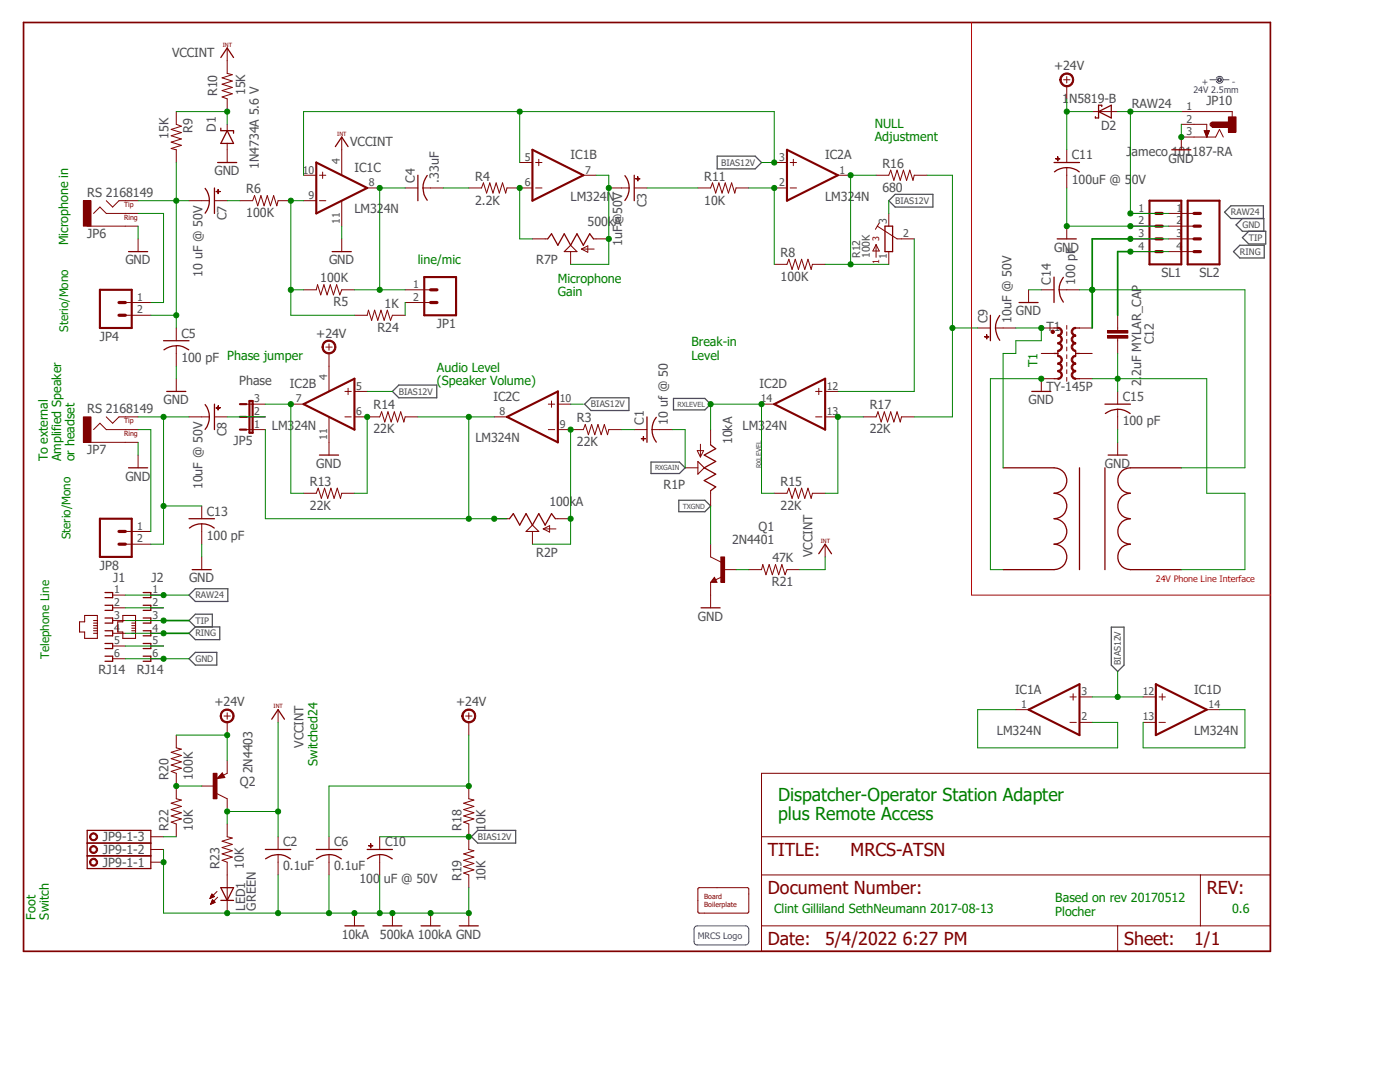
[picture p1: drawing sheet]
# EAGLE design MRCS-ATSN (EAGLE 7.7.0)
Dynamic/Electret Dispatcher/Operator board by Clint Gilliland

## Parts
BOARD1  BOARD69X100  BOARD69X160  [BOARD-DINRAIL-2.7IN-16CM]
C1  10 uf @ 50  CPOL-USE2-5  [E2-5]
C2  0.1uF  C-US025-030X050  [C025-030X050]
C3  1uF@50V  CPOL-USE2-5  [E2-5]
C4  .33uF  C-US050-050X075  [C050-050X075]
C5  100 pF  C-US050-025X075  [C050-025X075]
C6  0.1uF  C-US025-030X050  [C025-030X050]
C7  10 uF @ 50V  CPOL-USE2-5  [E2-5]
C8  10uF @ 50V  CPOL-USE2-5  [E2-5]
C9  10uF @ 50V  CPOL-USE2-5  [E2-5]
C10  100 uF @ 50V  CPOL-USE3.5-10  [E3.5-10]
C11  100uF @ 50V  CPOL-USE3.5-10  [E3.5-10]
C12  2.2uF MYLAR_CAP  C15/9  [C15B9]
C13  100 pF  C-US050-025X075  [C050-025X075]
C14  100 pF  C-US025-030X050  [C025-030X050]
C15  100 pF  C-US025-030X050  [C025-030X050]
CON1  Audio  CONNECTOR-M04LOCK  [1X04_LOCK]
CON2  Break-In  CONNECTOR-M04LOCK  [1X04_LOCK]
D1  1N4734A 5.6 V  DIODE-ZENERPTH  [DIODE-ZENER]
D2  1N5819-B  [DO41-7.6]
IC1  LM324N  [DIL14]
IC2  LM324N  [DIL14]
J1  RJ14  CONNECTOR-RJ25-43860-2-MOLEX  [RJ25-INVERTED]
J2  RJ14  CONNECTOR-RJ25-43860-2-MOLEX  [RJ25-INVERTED]
JP1  CONNECTOR-M021X02-LOCK  [1X02_LOCK]
JP4  CONNECTOR-M021X02-LOCK  [1X02_LOCK]
JP5  Phase  JUMPER-3PTH-LOCK  [1X03]
JP6  RS 2168149  CONNECTOR-AUDIO3.5MM-ADAMTECH  [AUDIO-JACK-3.5MM_STEREO]
JP7  RS 2168149  CONNECTOR-AUDIO3.5MM-ADAMTECH  [AUDIO-JACK-3.5MM_STEREO]
JP8  CONNECTOR-M021X02-LOCK  [1X02_LOCK]
JP9  CONNECTOR-M02508-LOCK  [MSTB2]
JP10  Jameco 101187-RA  CONNECTOR-DC-POWER-RA  [DCJ0202]
LED1  GREEN  LED3MM  [LED3MM]
POWER  24V 2.5mm  DOC-POWER_LABEL  [POWER_USAGE]
Q1  2N4401  29-NPN-TO92-EBC  [TO92-EBC]
Q2  2N4403  2N4126  [TO92-CBE]
R1  10K  3386-K  [3386K]
R2  100K  3386-K  [3386K]
R3  22K  RESISTORPTH-1/4W  [AXIAL-0.4]
R4  2.2K  RESISTORPTH-1/4W  [AXIAL-0.4]
R5  100K  RESISTORPTH-1/4W  [AXIAL-0.4]
R6  100K  RESISTORPTH-1/4W  [AXIAL-0.4]
R7  500K  3386-K  [3386K]
R8  100K  RESISTORPTH-1/4W  [AXIAL-0.4]
R9  15K  RESISTORPTH-1/4W  [AXIAL-0.4]
R10  15K  RESISTORPTH-1/4W  [AXIAL-0.4]
R11  10K  RESISTORPTH-1/4W  [AXIAL-0.4]
R12  100K  3386-K  [3386K]
R13  22K  RESISTORPTH-1/4W  [AXIAL-0.4]
R14  22K  RESISTORPTH-1/4W  [AXIAL-0.4]
R15  22K  RESISTORPTH-1/4W  [AXIAL-0.4]
R16  680  RESISTORPTH-1/4W  [AXIAL-0.4]
R17  22K  RESISTORPTH-1/4W  [AXIAL-0.4]
R18  10K  RESISTORPTH-1/4W  [AXIAL-0.4]
R19  10K  RESISTORPTH-1/4W  [AXIAL-0.4]
R20  100K  RESISTORPTH-1/4W  [AXIAL-0.4]
R21  47K  RESISTORPTH-1/4W  [AXIAL-0.4]
R22  10K  RESISTORPTH-1/4W  [AXIAL-0.4]
R23  10K  RESISTORPTH-1/4W  [AXIAL-0.4]
R24  1K  RESISTORPTH-1/4W  [AXIAL-0.4]
SL1  CONNECTOR-M04POLAR_LOCK  [MOLEX-1X4_LOCK]
SL2  CONNECTOR-M04POLAR_LOCK  [MOLEX-1X4_LOCK]
SL3  CONNECTOR-M04POLAR_LOCK  [MOLEX-1X4_LOCK]
T1  TY-145P  [TRANFORMER]
U$1  MRCS-LOGOBOT-LARGE  [MRCS-LOGO]
U$2  EI14_600-600  [XFMR580X500]

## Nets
+24V [Power]: C6.1 C11.+ D2.C IC2.4(P:V+) Q2.E R18.P$2 R20.P$2
BIAS12V [Power]: C10.+ IC1.5(B:+IN) IC1.10(C:+IN) IC2.3(A:+IN) IC2.5(B:+IN) IC2.10(C:+IN) R12.3 R18.P$1 R19.P$2
GND [Power]: C2.2 C5.2 C6.2 C10.- C11.- C13.2 C14.1 C15.2 CON1.4 CON2.4 D1.P$2(A) IC1.11(P:V-) IC2.11(P:V-) J1.6 J2.6 JP6.GND(SLEEVE) JP7.GND(SLEEVE) JP9.1 JP10.2 JP10.3 LED1.K(C) Q1.E R19.P$1 SL1.2 SL2.2 SL3.4 T1.3(E1) U$2.PBOTTOM
MICPOWER: D1.P$1(C) R9.P$1 R10.P$1
MICRING: JP4.1 JP6.RING
MICTIP: C5.1 C7.- JP4.2 JP6.TIP R9.P$2
N$1: C7.+ R6.P$1
N$2: IC1.1(A:OUT) IC1.2(A:-IN)
N$3: JP1.2 R24.P$1
N$4: IC1.3(A:+IN) IC1.12(D:+IN)
N$5: Q2.B R20.P$1 R22.P$2
N$6: IC1.9(C:-IN) R5.P$2 R6.P$2 R24.P$2
N$7: J1.2 J2.2
N$8: C1.+ R3.P$2
N$11: IC2.13(D:-IN) R15.P$2 R17.P$1
N$12: J1.5 J2.5
N$13: C3.- IC1.7(B:OUT) R7.1 R7.2 SL3.1 SL3.2
N$14: IC2.2(A:-IN) R8.P$1 R11.P$2
N$15: IC2.1(A:OUT) R8.P$2 R12.1 R16.P$1
N$16: JP9.2 R22.P$1
N$17: C3.+ R11.P$1
N$18: C4.1 IC1.8(C:OUT) JP1.1 R5.P$1
N$20: CON1.1 CON1.2 IC2.9(C:-IN) R2.1 R2.2 R3.P$1
N$21: LED1.A R23.P$1
N$24: IC2.12(D:+IN) R12.2
N$31: IC1.13(D:-IN) IC1.14(D:OUT)
N$32: C8.+ JP5.2
N$38: IC1.6(B:-IN) R4.P$2 R7.3 SL3.3
N$39: C4.2 R4.P$1
N$40: CON1.3 IC2.8(C:OUT) JP5.1 R2.3 R14.P$2
N$41: IC2.7(B:OUT) JP5.3 R13.P$1
N$43: IC2.6(B:-IN) R13.P$2 R14.P$1
Q1BASE: Q1.B R21.P$2
RAW24 [Power]: D2.A J1.1 J2.1 JP10.1 SL1.1 SL2.1
RING [PHONE]: C12.2 J1.4 J2.4 SL1.4 SL2.4
RING-ISOLATED [PHONE]: C12.1 C15.1 T1.4(E2) U$2.SBOTTOM
RXGAIN: C1.- CON2.2 R1.2
RXLEVEL: CON2.3 IC2.14(D:OUT) R1.1 R15.P$1
SPKRRING: JP7.RING JP8.1
SPKRTIP: C8.- C13.1 JP7.TIP JP8.2
TELCO-IN: C9.- T1.1(A1) U$2.PTOP
TELCO-IN-ISOLATED: C9.+ R16.P$2 R17.P$2
TIP [PHONE]: C14.2 J1.3 J2.3 SL1.3 SL2.3 T1.6(A2) U$2.STOP
TXGND: CON2.1 Q1.C R1.3
VCCINT [Power]: C2.1 IC1.4(P:V+) Q2.C R10.P$2 R21.P$1 R23.P$2
Unconnected: T1.2(C1) T1.5(C2)

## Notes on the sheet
- NULL
  Adjustment
- Microphone in
- Microphone
  Gain
- line/mic
- Sterio/Mono
- T1
- Phase jumper
- Break-in 
  Level
- Audio Level
  (Speaker Volume)
- To external
  Amplified Speaker
  or headset
- Sterio/Mono
- 24V Phone Line Interface
- Telephone Line
- Switched24 | -unused-
- Dispatcher-Operator Station Adapter
  plus Remote Access
  (Active Telephone Speech Network)
- Foot
  Switch
- Based on rev 20170512
  Plocher
- Clint Gilliland SethNeumann 2017-08-13 | 0.5

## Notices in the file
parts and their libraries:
SparkFun-Aesthetics: Licensing: CC v3.0 Share-Alike You are welcome to use this library for commercial purposes.
SparkFun-DiscreteSemi: Licensing: Creative Commons ShareAlike 4.0 International - https://creativecommons.org/licenses/by-sa/4.0
